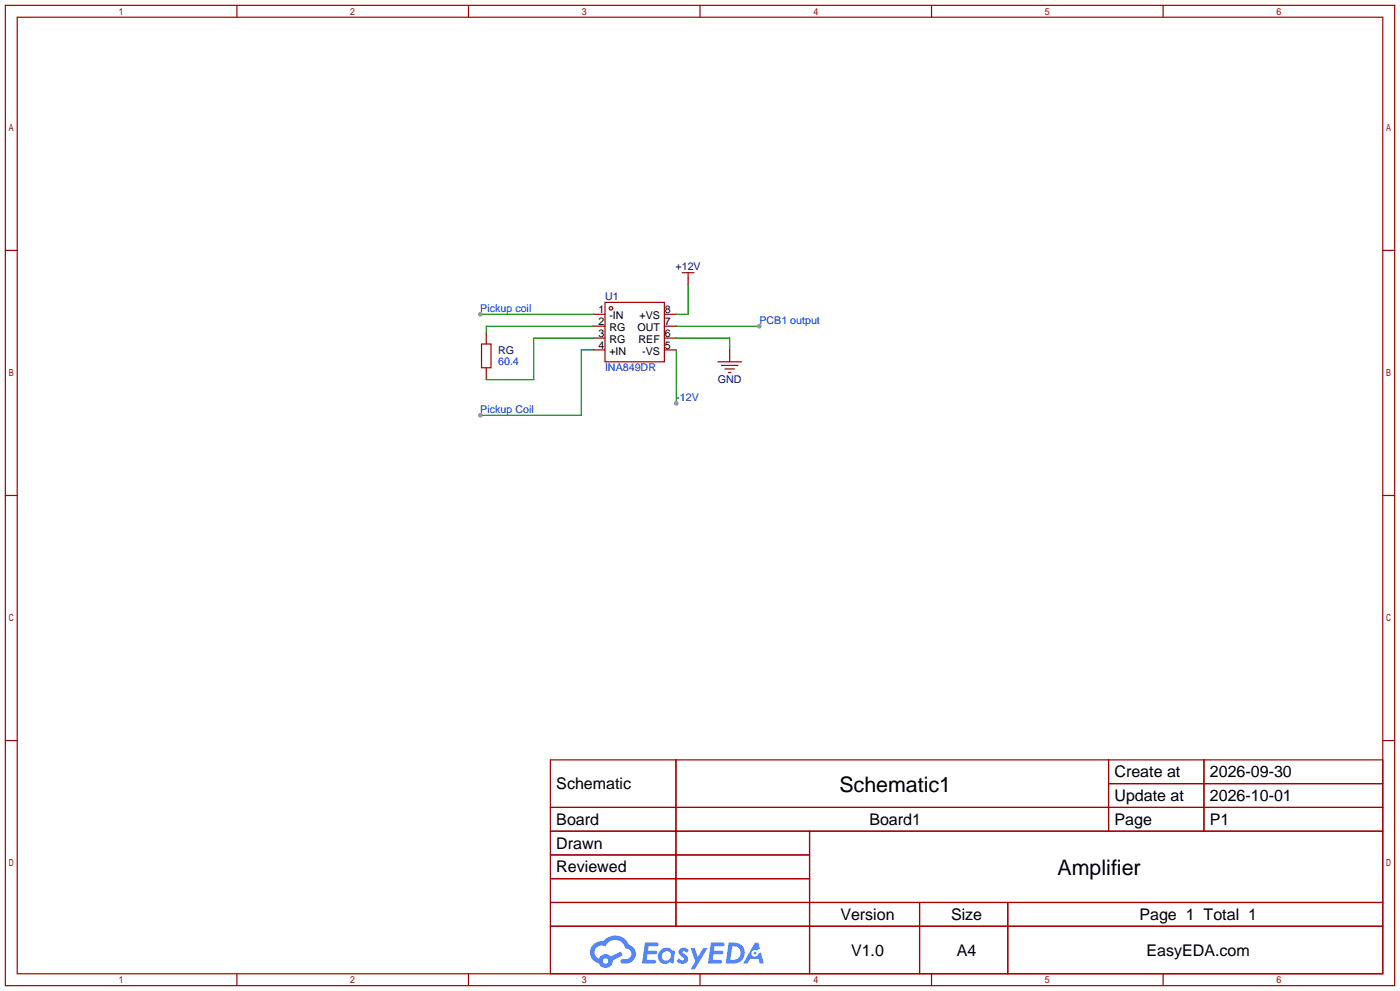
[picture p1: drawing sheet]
<svg xmlns="http://www.w3.org/2000/svg" width="299mm" height="212mm" viewBox="0 0 299 212" stroke-linecap="round" stroke-linejoin="round" font-family="sans-serif">
<g fill="none" stroke="#a10000" stroke-width=".25">
<path d="M1.1 1.1h297.2v209.6h-297.2zM3.7 3.7h292.1v204.5h-292.1zM50.7 1.1v2.6M100.2 1.1v2.6M149.7 1.1v2.6M199.3 1.1v2.6M248.8 1.1v2.6M1.1 53.5h2.6M295.8 53.5h2.5M1.1 105.9h2.6M295.8 105.9h2.5M1.1 158.3h2.6"/>
<path d="M295.8 158.3h2.5M117.7 162.4h178.1v45.8h-178.1zM117.7 172.6h178.1M117.7 177.7h178.1M144.6 162.4v35.6M173.2 177.7v30.5M237.1 162.4v15.3M237.1 167.5h58.7M257.5 162.4v15.3M117.7 182.8h55.5M117.7 192.9h178.1M117.7 187.8h55.5"/>
<path d="M117.7 198h178.1M196.7 192.9v15.3M215.6 192.9v15.3M50.7 208.2v2.5M100.2 208.2v2.5M149.7 208.2v2.5M199.3 208.2v2.5M248.8 208.2v2.5"/>
</g>
<g fill="#5487ff">
<path d="M145.5 202.8a1.3 1.3 0 0 1 1.8 .3l-.4 .6a.54 .54 0 0 0-.9-.2l.1 .2a1.28 1.28 0 0 1 .8 2 1.53 1.53 0 0 1-2.2-.3l.5-.6 .8 .5a.31 .31 0 0 0 .4-.3 .31 .31 0 0 0-.3-.3 1.12 1.12 0 0 1-.6-1.9z"/>
<path d="M147.7 202.7h.9l.7 1.9 1.1-1.9h.9l-2.7 4.5h-.9l1-1.7z"/>
<path d="M138 201.5h1.6a1.31 1.31 0 0 1 1.2 .2 .4 .4 0 0 1-.3 .6h-1.8l-.1 .9h1.6a.4 .4 0 0 1 .4 .4 .4 .4 0 0 1-.4 .4h-1.7l-.2 1.2h1.4a.46 .46 0 0 1 .5 .1 .46 .46 0 0 1 .1 .5l-.3 .2h-2.7z"/>
<path d="M152.1 201.5h1.6a1.32 1.32 0 0 1 1.3 .2 .39 .39 0 0 1-.4 .6h-1.7l-.2 .9h1.7a.4 .4 0 0 1 .3 .4 .4 .4 0 0 1-.4 .4h-1.7l-.2 1.2h1.4a.46 .46 0 0 1 .5 .1 .46 .46 0 0 1 .1 .5l-.3 .2h-2.7z"/>
<path d="M161.5 201.5h.7l.4 1.3-.7 .4a.75 .75 0 0 0-1.1 .3 .75 .75 0 0 0 .5 1 .75 .75 0 0 0 .9-.6l.6-.3 .6 2.4h-.9l-.2-1h-1.9l-.5 1h-.9z"/>
<path d="M155.9 201.5l-.7 4.5h1.5a2.27 2.27 0 0 0 2.6-2.3 2.27 2.27 0 0 0-2.7-2.2zM156.6 202.3a1.5 1.5 0 0 1 1.8 1.5 1.5 1.5 0 0 1-1.9 1.4h-.3z"/>
<path d="M141.3 203.1a1.6 1.6 0 0 0-.3 2.3 1.6 1.6 0 0 0 2.3 .2l.8 .4 .3-2.5-.2-.3h-.4a1.58 1.58 0 0 0-2.5-.1zM141.9 203.6a.98 .98 0 0 1 1.6 .5 .98 .98 0 0 1-1.1 1.2 .94 .94 0 0 1-.8-.6 .94 .94 0 0 1 .3-1.1z"/>
<path d="M126.9 201.9a2.37 2.37 0 0 0 1.2 4 1.54 1.54 0 0 0 1.7 1 1.54 1.54 0 0 0 1.3-1.6l2.1-1.1-.5-.8-2 1.1a1.57 1.57 0 0 0-2.6 .4 1.5 1.5 0 0 1-.8-2.1 1.5 1.5 0 0 1 2.2-.5 2.23 2.23 0 0 1 2.3-1.4 2.23 2.23 0 0 1 2 1.8 1.16 1.16 0 0 1 1.2 1.1 1.16 1.16 0 0 1-1 1.3h-.7a.47 .47 0 0 0-.6 .3 .47 .47 0 0 0 .4 .6 2.17 2.17 0 0 0 2.5-1 2.17 2.17 0 0 0-.3-2.7l-.8-.4a3.2 3.2 0 0 0-5.4-.7l-1.2 .1zM129 205.4a.58 .58 0 0 1 1.1 0 .58 .58 0 0 1-1.1 0z"/>
<circle cx="161.5" cy="203.8" r=".28"/>
</g>
<g fill="none" stroke="#a10000" stroke-width=".25">
<path d="M129.4 64.6h12.7v12.7h-12.7z"/>
<circle cx="130.7" cy="65.9" r=".38"/>
</g>
<path d="M126.9 67.2h2.5M126.9 69.7h2.5M126.9 72.3h2.5M126.9 74.8h2.5M142.1 67.2h2.6M142.1 69.7h2.6M142.1 72.3h2.6M142.1 74.8h2.6" fill="none" stroke="#870000" stroke-width=".25"/>
<path d="M102.7 67.2h24.2" fill="none" stroke="#008700" stroke-width=".25"/>
<circle cx="102.7" cy="67.2" r=".51" fill="#999"/>
<path d="M103 73.5h2v5.1h-2z" fill="none" stroke="#a10000" stroke-width=".25"/>
<path d="M104 71v2.5M104 78.6v2.6" fill="none" stroke="#870000" stroke-width=".25"/>
<path d="M126.9 69.7h-22.9v1.3M126.9 72.3h-12.7v8.9h-10.2M126.9 74.8h-2.6v14h-21.6" fill="none" stroke="#008700" stroke-width=".25"/>
<circle cx="102.7" cy="88.8" r=".51" fill="#999"/>
<path d="M144.7 72.3h11.4v2.5M144.7 69.7h17.7" fill="none" stroke="#008700" stroke-width=".25"/>
<path d="M156.1 74.8v2.5" fill="none" stroke="#870000" stroke-width=".25"/>
<path d="M153.5 77.3h5.1M154.3 78.1h3.6M155.1 78.9h2M155.8 79.6h.5" fill="none" stroke="#a10000" stroke-width=".25"/>
<circle cx="162.4" cy="69.7" r=".51" fill="#999"/>
<path d="M144.7 74.8v11.4M147.2 60.8v6.4h-2.5" fill="none" stroke="#008700" stroke-width=".25"/>
<path d="M147.2 59.6v1.2" fill="none" stroke="#870000" stroke-width=".25"/>
<path d="M145.9 58.3h2.6M147.2 58.3v1.3" fill="none" stroke="#a10000" stroke-width=".25"/>
<circle cx="144.7" cy="86.2" r=".51" fill="#999"/>
<g font-size="4.6">
<text x="179.5" y="169.3">Schematic1</text>
<text x="226.2" y="187.1">Amplifier</text>
</g>
<g font-size="3.4">
<text x="238.4" y="166.2">Create at</text>
<text x="258.8" y="166.2">2026-09-30</text>
<text x="119" y="168.7">Schematic</text>
<text x="238.4" y="171.3">Update at</text>
<text x="258.8" y="171.3">2026-10-01</text>
<text x="119" y="176.3">Board</text>
<text x="186" y="176.3">Board1</text>
<text x="238.4" y="176.3">Page</text>
<text x="258.8" y="176.3">P1</text>
<text x="119" y="181.4">Drawn</text>
<text x="119" y="186.5">Reviewed</text>
<text x="179.8" y="196.7">Version</text>
<text x="203.4" y="196.7">Size</text>
<text x="243.7" y="196.7">Page 1 Total 1</text>
<text x="182" y="204.3">V1.0</text>
<text x="204.7" y="204.3">A4</text>
<text x="245.3" y="204.3">EasyEDA.com</text>
</g>
<g font-size="2.3" fill="#000080">
<text x="144.5" y="57.8">+12V</text>
<text x="129.4" y="64.1">U1</text>
<text x="106.6" y="75.6">RG</text>
<text x="153.5" y="81.9">GND</text>
</g>
<g font-size="2.3" fill="#00f">
<text x="102.7" y="66.7">Pickup coil</text>
<text x="162.4" y="69.2">PCB1 output</text>
<text x="106.6" y="78.1">60.4</text>
<text x="129.4" y="79.4">INA849DR</text>
<text x="102.7" y="88.3">Pickup Coil</text>
<text x="144.7" y="85.7">-12V</text>
</g>
<g font-size="2.3">
<text x="128" y="66.9">1</text>
<text x="128" y="69.4">2</text>
<text x="128" y="72">3</text>
<text x="130.4" y="68.2">-IN</text>
<text x="130.4" y="70.7">RG</text>
<text x="136.3" y="70.7">OUT</text>
<text x="136.8" y="68.2">+VS</text>
<text x="142.2" y="72">6</text>
<text x="142.2" y="69.4">7</text>
<text x="142.2" y="66.9">8</text>
<text x="128" y="74.5">4</text>
<text x="130.4" y="73.3">RG</text>
<text x="130.4" y="75.8">+IN</text>
<text x="136.6" y="73.3">REF</text>
<text x="137.4" y="75.8">-VS</text>
<text x="142.2" y="74.5">5</text>
</g>
</svg>
